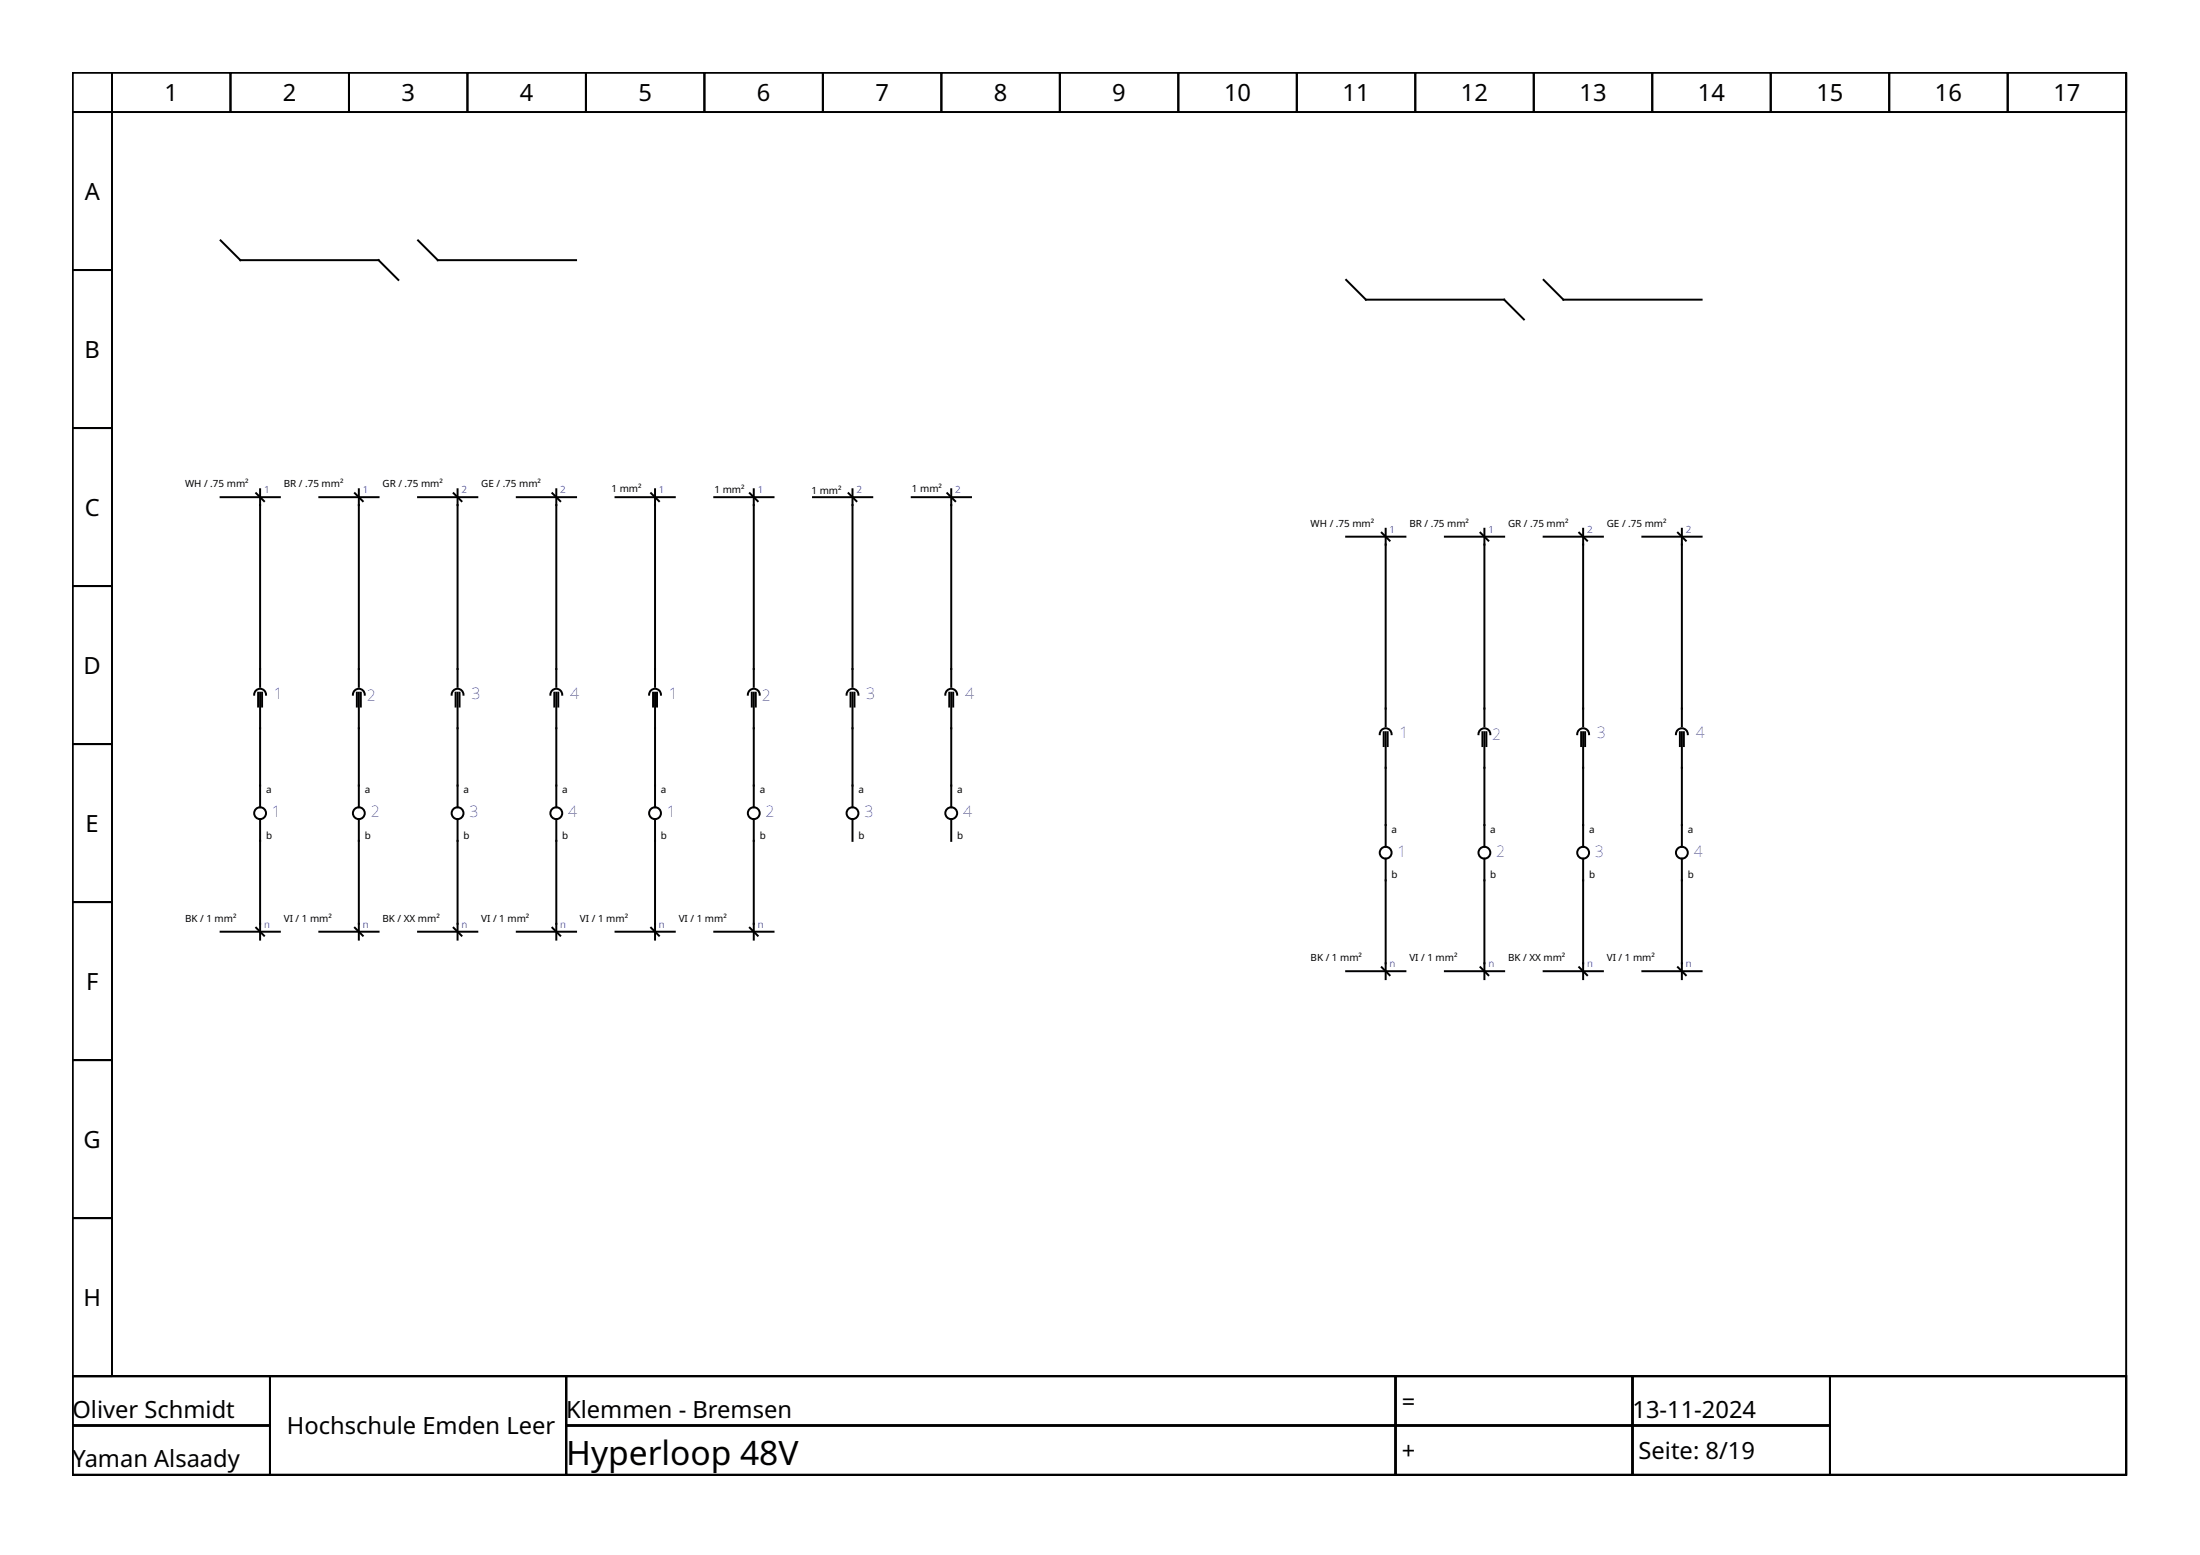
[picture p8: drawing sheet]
<svg xmlns="http://www.w3.org/2000/svg" width="297mm" height="210mm" viewBox="0 0 297 210" stroke-linecap="round" stroke-linejoin="round" font-family="sans-serif">
<g fill="none" stroke="#000" stroke-width=".27">
<path d="M9.8 9.8h277.3v176h-277.3zM9.8 9.8h5.3v5.3h-5.3zM9.8 15.1h5.3v21.4h-5.3zM15.1 9.8h16v5.3h-16zM31.1 9.8h16v5.3h-16zM47.1 9.8h16v5.3h-16zM63.1 9.8h16v5.3h-16zM79.1 9.8h16v5.3h-16zM95.1 9.8h16v5.3h-16zM111.1 9.8h16v5.3h-16zM127.1 9.8h16v5.3h-16zM143.1 9.8h16v5.3h-16z"/>
<path d="M159.1 9.8h16v5.3h-16zM175.1 9.8h16v5.3h-16zM191.1 9.8h16v5.3h-16zM207.1 9.8h16v5.3h-16zM223.1 9.8h16v5.3h-16zM239.1 9.8h16v5.3h-16zM255.1 9.8h16v5.3h-16zM271.1 9.8h16v5.3h-16zM9.8 36.5h5.3v21.3h-5.3zM29.8 32.5l2.7 2.6h18.6l2.7 2.7M56.4 32.5l2.7 2.6h18.7M181.8 37.8l2.6 2.7h18.7l2.7 2.6"/>
<path d="M208.4 37.8l2.7 2.7h18.6M9.8 57.8h5.3v21.3h-5.3zM9.8 79.1h5.3v21.3h-5.3zM29.8 67.1h8M34.6 66.6l1.1 1M35.1 66v26.7M43.1 67.1h8M47.9 66.6l1.1 1M48.4 66v26.7M56.4 67.1h8M61.2 66.6l1.1 1M61.8 66v26.7"/>
<path d="M69.8 67.1h8M74.6 66.6l1 1M75.1 66v26.7M83.1 67.1h8M87.9 66.6l1.1 1M88.4 66v26.7M96.4 67.1h8M101.2 66.6l1.1 1M101.8 66v26.7M109.8 67.1h8M114.6 66.6l1 1M115.1 66v26.7"/>
<path d="M123.1 67.1h8M127.9 66.6l1.1 1M128.4 66v26.7M181.8 72.4h8M186.6 71.9l1 1.1M187.1 71.4v26.6M195.1 72.4h8M199.9 71.9l1.1 1.1M200.4 71.4v26.6M208.4 72.4h8M213.2 71.9l1.1 1.1M213.8 71.4v26.6"/>
<path d="M221.7 72.4h8M226.5 71.9l1.1 1.1M227.1 71.4v26.6M34.3 93.8a.8 .8 0 0 1 .8-.8 .8 .8 0 0 1 .8 .8M34.9 93.5v1.9M35.1 93.5v15.5M35.4 93.5v1.9M47.6 93.8a.8 .8 0 0 1 .8-.8 .8 .8 0 0 1 .8 .8M48.2 93.5v1.9M48.4 93.5v15.5M48.7 93.5v1.9M61 93.8a.8 .8 0 0 1 .8-.8 .8 .8 0 0 1 .8 .8"/>
<path d="M61.5 93.5v1.9M61.8 93.5v15.5M62 93.5v1.9M74.3 93.8a.8 .8 0 0 1 .8-.8 .8 .8 0 0 1 .8 .8M74.8 93.5v1.9M75.1 93.5v15.5M75.4 93.5v1.9M87.6 93.8a.8 .8 0 0 1 .8-.8 .8 .8 0 0 1 .8 .8M88.2 93.5v1.9M88.4 93.5v15.5M88.7 93.5v1.9M101 93.8a.8 .8 0 0 1 .8-.8 .8 .8 0 0 1 .8 .8"/>
<path d="M101.5 93.5v1.9M101.8 93.5v15.5M102 93.5v1.9M114.3 93.8a.8 .8 0 0 1 .8-.8 .8 .8 0 0 1 .8 .8M114.8 93.5v1.9M115.1 93.5v15.5M115.4 93.5v1.9M127.6 93.8a.8 .8 0 0 1 .8-.8 .8 .8 0 0 1 .8 .8M128.2 93.5v1.9M128.4 93.5v15.5M128.7 93.5v1.9M186.3 99.1a.8 .8 0 0 1 .8-.8 .8 .8 0 0 1 .8 .8"/>
<path d="M186.8 98.8v1.9M187.1 98.8v15.5M187.4 98.8v1.9M199.6 99.1a.8 .8 0 0 1 .8-.8 .8 .8 0 0 1 .8 .8M200.2 98.8v1.9M200.4 98.8v15.5M200.7 98.8v1.9M213 99.1a.8 .8 0 0 1 .8-.8 .8 .8 0 0 1 .8 .8M213.5 98.8v1.9M213.8 98.8v15.5M214 98.8v1.9M226.3 99.1a.8 .8 0 0 1 .8-.8 .8 .8 0 0 1 .8 .8"/>
<path d="M226.8 98.8v1.9M227.1 98.8v15.5M227.3 98.8v1.9M9.8 100.4h5.3v21.4h-5.3zM35.1 110.6v16.2M48.4 110.6v16.2M61.8 110.6v16.2M75.1 110.6v16.2M88.4 110.6v16.2M101.8 110.6v16.2M115.1 110.6v2.9M128.4 110.6v2.9"/>
<path d="M187.1 115.9v16.3M200.4 115.9v16.3M213.8 115.9v16.3M227.1 115.9v16.3M9.8 121.8h5.3v21.3h-5.3zM29.8 125.8h8M34.6 125.2l1.1 1.1M43.1 125.8h8M47.9 125.2l1.1 1.1M56.4 125.8h8M61.2 125.2l1.1 1.1M69.8 125.8h8"/>
<path d="M74.6 125.2l1 1.1M83.1 125.8h8M87.9 125.2l1.1 1.1M96.4 125.8h8M101.2 125.2l1.1 1.1M181.8 131.1h8M186.6 130.6l1 1M195.1 131.1h8M199.9 130.6l1.1 1M208.4 131.1h8M213.2 130.6l1.1 1M221.7 131.1h8"/>
<path d="M226.5 130.6l1.1 1M9.8 143.1h5.3v21.3h-5.3zM9.8 164.4h5.3v21.4h-5.3zM9.8 185.8h277.3v13.3h-277.3zM9.8 185.8h26.7v6.6h-26.7zM9.8 192.4h26.7v6.7h-26.7zM36.5 185.8h39.9v13.3h-39.9zM76.4 185.8h112v6.6h-112zM76.4 192.4h112v6.7h-112zM188.4 185.8h32v6.6h-32zM188.4 192.4h32v6.7h-32zM220.4 185.8h26.7v6.6h-26.7z"/>
<path d="M220.4 192.4h26.7v6.7h-26.7zM247.1 185.8h40v13.3h-40z"/>
<circle cx="35.1" cy="109.8" r=".8"/>
<circle cx="48.4" cy="109.8" r=".8"/>
<circle cx="61.8" cy="109.8" r=".8"/>
<circle cx="75.1" cy="109.8" r=".8"/>
<circle cx="88.4" cy="109.8" r=".8"/>
<circle cx="101.8" cy="109.8" r=".8"/>
<circle cx="115.1" cy="109.8" r=".8"/>
<circle cx="128.4" cy="109.8" r=".8"/>
<circle cx="187.1" cy="115.1" r=".8"/>
<circle cx="200.4" cy="115.1" r=".8"/>
<circle cx="213.8" cy="115.1" r=".8"/>
<circle cx="227.1" cy="115.1" r=".8"/>
</g>
<text font-size="4.5" x="76.4" y="197.8">Hyperloop 48V</text>
<g font-size="3.2">
<text x="22.2" y="13.7">1</text>
<text x="38.2" y="13.7">2</text>
<text x="54.2" y="13.7">3</text>
<text x="70.2" y="13.7">4</text>
<text x="86.2" y="13.7">5</text>
<text x="102.2" y="13.7">6</text>
<text x="118.2" y="13.7">7</text>
<text x="134.2" y="13.7">8</text>
<text x="150.2" y="13.7">9</text>
<text x="165.3" y="13.7">10</text>
<text x="181.3" y="13.7">11</text>
<text x="197.3" y="13.7">12</text>
<text x="213.3" y="13.7">13</text>
<text x="229.3" y="13.7">14</text>
<text x="245.2" y="13.7">15</text>
<text x="261.2" y="13.7">16</text>
<text x="277.2" y="13.7">17</text>
<text x="11.4" y="27">A</text>
<text x="11.4" y="48.3">B</text>
<text x="11.4" y="69.6">C</text>
<text x="11.3" y="91">D</text>
<text x="11.6" y="112.3">E</text>
<text x="11.6" y="133.6">F</text>
<text x="11.3" y="155">G</text>
<text x="11.3" y="176.3">H</text>
<text x="9.8" y="191.4">Oliver Schmidt</text>
<text x="76.4" y="191.4">Klemmen - Bremsen</text>
<text x="189.3" y="190.3">=</text>
<text x="220.4" y="191.4">13-11-2024</text>
<text x="38.7" y="193.6">Hochschule Emden Leer</text>
<text x="189.3" y="197">+</text>
<text x="221.2" y="197">Seite: 8/19</text>
<text x="9.8" y="198">Yaman Alsaady</text>
</g>
<g font-size="2.1" fill="#00f">
<text x="37" y="94.3">1</text>
<text x="49.5" y="94.6">2</text>
<text x="63.6" y="94.3">3</text>
<text x="77" y="94.3">4</text>
<text x="90.3" y="94.3">1</text>
<text x="102.8" y="94.6">2</text>
<text x="117" y="94.3">3</text>
<text x="130.3" y="94.3">4</text>
<text x="189" y="99.6">1</text>
<text x="201.5" y="99.9">2</text>
<text x="215.6" y="99.6">3</text>
<text x="228.9" y="99.6">4</text>
<text x="36.7" y="110.3">1</text>
<text x="50" y="110.3">2</text>
<text x="63.4" y="110.3">3</text>
<text x="76.7" y="110.3">4</text>
<text x="90" y="110.3">1</text>
<text x="103.4" y="110.3">2</text>
<text x="116.7" y="110.3">3</text>
<text x="130" y="110.3">4</text>
<text x="188.7" y="115.6">1</text>
<text x="202" y="115.6">2</text>
<text x="215.4" y="115.6">3</text>
<text x="228.7" y="115.6">4</text>
</g>
<g font-size="1.3">
<text x="25" y="65.8">WH / .75 mm²</text>
<text x="38.3" y="65.8">BR / .75 mm²</text>
<text x="51.6" y="65.8">GR / .75 mm²</text>
<text x="65" y="65.8">GE / .75 mm²</text>
<text x="82.6" y="66.4">1 mm²</text>
<text x="96.5" y="66.6">1 mm²</text>
<text x="109.6" y="66.7">1 mm²</text>
<text x="123.1" y="66.4">1 mm²</text>
<text x="177" y="71.1">WH / .75 mm²</text>
<text x="190.3" y="71.1">BR / .75 mm²</text>
<text x="203.6" y="71.1">GR / .75 mm²</text>
<text x="217" y="71.1">GE / .75 mm²</text>
<text x="35.9" y="107.1">a</text>
<text x="49.2" y="107.1">a</text>
<text x="62.6" y="107.1">a</text>
<text x="75.9" y="107.1">a</text>
<text x="89.2" y="107.1">a</text>
<text x="102.6" y="107.1">a</text>
<text x="115.9" y="107.1">a</text>
<text x="129.2" y="107.1">a</text>
<text x="35.9" y="113.2">b</text>
<text x="49.2" y="113.2">b</text>
<text x="62.6" y="113.2">b</text>
<text x="75.9" y="113.2">b</text>
<text x="89.2" y="113.2">b</text>
<text x="102.6" y="113.2">b</text>
<text x="115.9" y="113.2">b</text>
<text x="129.2" y="113.2">b</text>
<text x="187.9" y="112.4">a</text>
<text x="201.2" y="112.4">a</text>
<text x="214.6" y="112.4">a</text>
<text x="227.9" y="112.4">a</text>
<text x="187.9" y="118.6">b</text>
<text x="201.2" y="118.6">b</text>
<text x="214.6" y="118.6">b</text>
<text x="227.9" y="118.6">b</text>
<text x="25" y="124.4">BK / 1 mm²</text>
<text x="38.3" y="124.4">VI / 1 mm²</text>
<text x="51.6" y="124.4">BK / XX mm²</text>
<text x="65" y="124.4">VI / 1 mm²</text>
<text x="78.3" y="124.4">VI / 1 mm²</text>
<text x="91.6" y="124.4">VI / 1 mm²</text>
<text x="177" y="129.8">BK / 1 mm²</text>
<text x="190.3" y="129.8">VI / 1 mm²</text>
<text x="203.6" y="129.8">BK / XX mm²</text>
<text x="217" y="129.8">VI / 1 mm²</text>
</g>
<g font-size="1.3" fill="#00f">
<text x="35.7" y="66.6">1</text>
<text x="49" y="66.6">1</text>
<text x="62.3" y="66.6">2</text>
<text x="75.6" y="66.6">2</text>
<text x="89" y="66.6">1</text>
<text x="102.3" y="66.6">1</text>
<text x="115.6" y="66.6">2</text>
<text x="129" y="66.6">2</text>
<text x="187.6" y="71.9">1</text>
<text x="201" y="71.9">1</text>
<text x="214.3" y="71.9">2</text>
<text x="227.6" y="71.9">2</text>
<text x="35.7" y="125.2">n</text>
<text x="49" y="125.2">n</text>
<text x="62.3" y="125.2">n</text>
<text x="75.6" y="125.2">n</text>
<text x="89" y="125.2">n</text>
<text x="102.3" y="125.2">n</text>
<text x="187.6" y="130.6">n</text>
<text x="201" y="130.6">n</text>
<text x="214.3" y="130.6">n</text>
<text x="227.6" y="130.6">n</text>
</g>
</svg>
